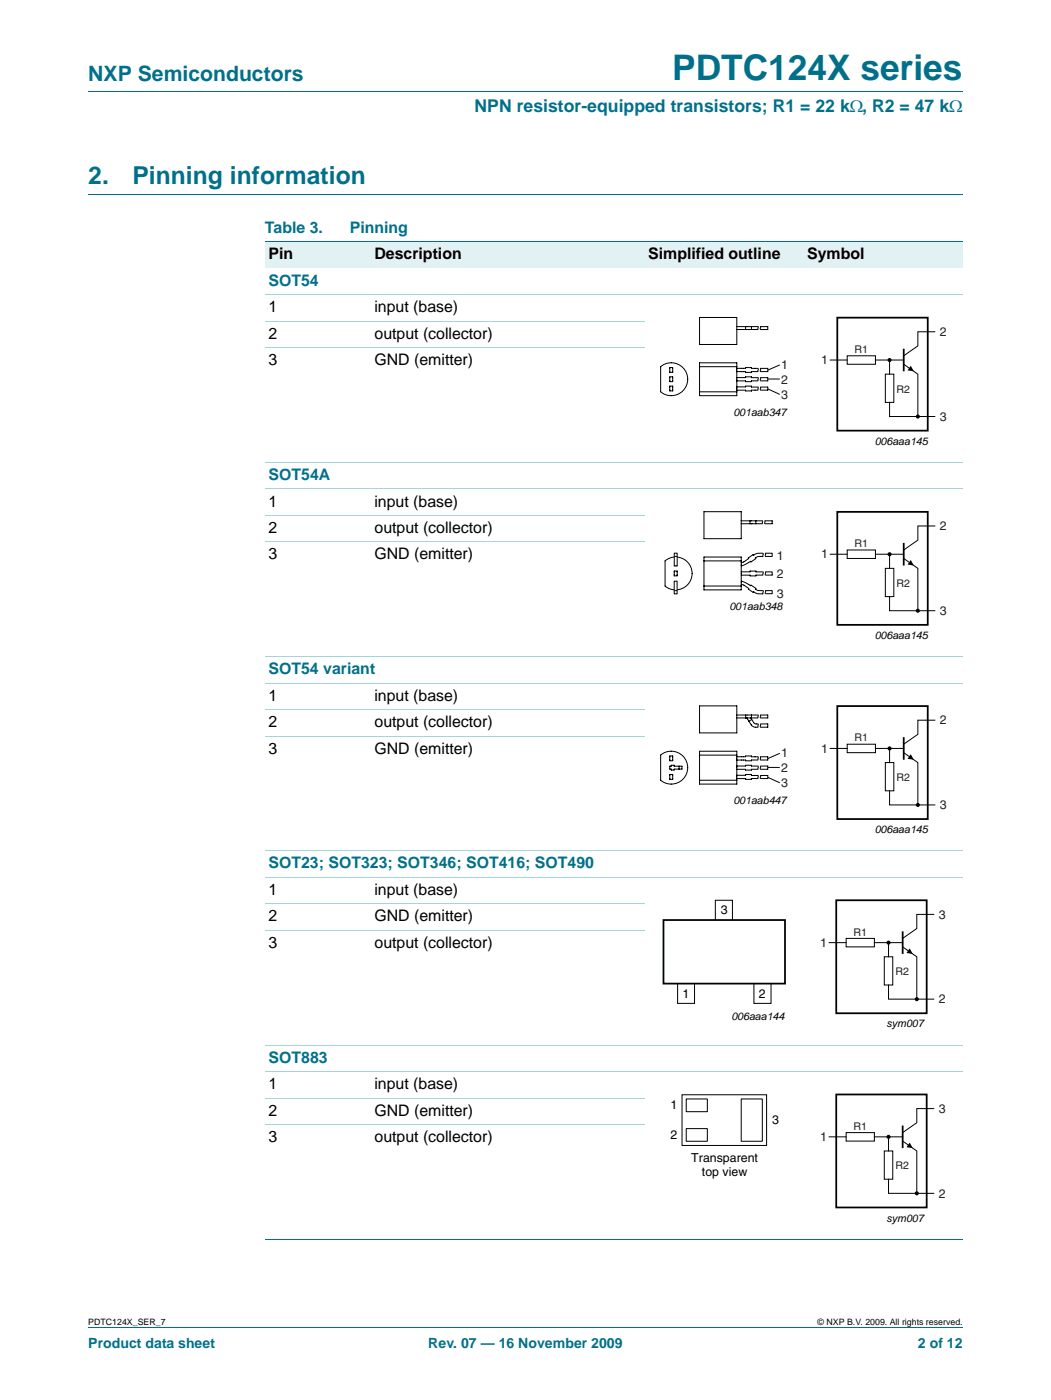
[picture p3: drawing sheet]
<svg xmlns="http://www.w3.org/2000/svg" width="210mm" height="280mm" viewBox="0 0 210 280" stroke-linecap="round" stroke-linejoin="round" font-family="sans-serif">
<path d="M17.6 18.3h174.7M17.6 38.8h174.7M17.6 265.3h174.7" fill="none" stroke="#00708a" stroke-width=".2"/>
<g fill="#e2f1f4">
<path d="M52.9 48.3h21.2v5.3h-21.2z"/>
<path d="M74.1 48.3h44.1v5.3h-44.1z"/>
<path d="M118.2 48.3h42.3v5.3h-42.3z"/>
<path d="M160.5 48.3h31.8v5.3h-31.8z"/>
</g>
<path d="M52.9 48.3h139.4M52.9 247.6h139.4" fill="none" stroke="#00708a" stroke-width=".2"/>
<g fill="none" stroke="#a5d5dc" stroke-width=".2">
<path d="M52.9 58.9h139.4M52.9 64.2h75.9M52.9 69.5h75.9M52.9 92.4h139.4M52.9 97.7h139.4M52.9 103h75.9M52.9 108.3h75.9M52.9 131.2h139.4M52.9 136.5h139.4M52.9 141.8h75.9M52.9 147.1h75.9M52.9 170h139.4"/>
<path d="M52.9 175.3h139.4M52.9 180.6h75.9M52.9 185.9h75.9M52.9 208.8h139.4M52.9 214.1h139.4M52.9 219.4h75.9M52.9 224.7h75.9"/>
</g>
<g fill="none" stroke="#000" stroke-width=".2">
<path d="M131.9 73.3a3.3 3.3 0 0 1 4.5 .2 3.3 3.3 0 0 1 0 4.5 3.3 3.3 0 0 1-4.5 .3zM133.8 73.4h.6v1h-.6zM133.8 75.3h.6v1h-.6zM133.8 77.2h.6v.9h-.6zM139.7 63.4h7.5v5.4h-7.5zM139.7 72.5h7.5v6.6h-7.5zM139.7 73.3h7.5M139.7 78.3h7.5M147.2 73.6l2.9-.1v.1h1.3l.1 .2-.1 .4-1.3 .1v.1l-2.9-.1M147.2 77.3l2.9-.1v.1h1.3l.1 .2-.1 .4-1.3 .1v.1l-2.9-.1M147.2 75.5l2.9-.2v.2h1.3M147.2 65.3h4.2v.1v.4h-4.2"/>
<path d="M148.9 65.3v.5M150.1 65.3v.5M151.4 75.5v.6h-1.3v.2l-2.9-.2M151.8 73.6h1.5v.7l-1.4-.1zM151.9 65.3h1.4v.5h-1.4zM151.9 75.5h1.4v.6h-1.4v-.6M151.9 77.3h1.4v.7l-1.4-.1z"/>
</g>
<g fill="#231f20" stroke="#000" stroke-width=".2">
<path d="M153.3 74l2.4-1.1z"/>
<path d="M153.3 75.7h2.4z"/>
<path d="M153.3 77.7l2.4 1.1z"/>
</g>
<path d="M181.9 73.1l.6 1.1-1.2-.2z" fill="#000"/>
<path d="M167.2 63.5h18.1v22.6h-18.1zM180.5 69.7v4.5" fill="none" stroke="#000" stroke-width=".35"/>
<g fill="none" stroke="#000" stroke-width=".2">
<path d="M165.8 71.9h3.4M169.2 71.1h5.6v1.7h-5.6zM174.8 71.9h5.7M176.8 74.8h1.7v5.6h-1.7zM177.7 71.9v2.9M180.5 72.8l2.8 2v8.4M186.7 66.3h-3.4v2.8l-2.8 2M177.7 80.4v2.8h9M132.8 112.1a3.3 3.3 0 0 1 4.5 .2 3.3 3.3 0 0 1 0 4.5 3.3 3.3 0 0 1-4.5 .3zM134.7 114.1h.5v1h-.5zM134.7 113.1h.5M140.6 102.2h7.4v5.4h-7.4z"/>
<path d="M140.6 111.3h7.4v6.6h-7.4zM140.6 112.1h7.4M140.6 117.1h7.4M148 104.1h4.3v.1v.5h-4.3M148.1 112.4l.5-.1 .9-.7-.1-.1 1-.7 .1 .2 .8-.4h1.1v.6l-1.2 .1-.4 .2 .1 .1-.9 .7-.1-.1-1 .5-.9 .4M148.1 114.3l2.9-.2v.2h1.4v.6M148.1 116.1l.9 .4 .9 .6 .1-.2 1 .7-.1 .1 .3 .2 1.2 .1v.6M148.1 116.8l.5 .1 .9 .7v.1l.9 .7 .1-.2 .8 .4 1.1 .1M149.8 104.1v.6M151 104.1v.6M152.4 114.9h-1.4v.2l-2.9-.2M152.8 104.1h1.4v.6h-1.4z"/>
<path d="M152.8 110.5h1.4v.7h-1.3zM152.9 114.9v-.6h1.3v.6M152.9 118h1.3v.6h-1.3zM152.9 114.9h1.3"/>
</g>
<g fill="#000" stroke="#000" stroke-width=".25">
<circle cx="177.7" cy="71.9" r=".28"/>
<circle cx="183.3" cy="83.2" r=".28"/>
</g>
<path d="M134.7 110.5h.5v2.6h-.5z" fill="#fff" stroke="#000" stroke-width=".2"/>
<path d="M134.7 111.2h.5" fill="none" stroke="#000" stroke-width=".2"/>
<path d="M134.6 116.1h.6v2.6h-.6z" fill="#fff" stroke="#000" stroke-width=".2"/>
<g fill="none" stroke="#000" stroke-width=".2">
<path d="M134.7 118h.5M165.8 110.7h3.4M169.2 109.9h5.6v1.7h-5.6zM174.8 110.7h5.7M176.8 113.6h1.7v5.6h-1.7zM177.7 119.2v2.8h9M177.7 110.7v2.9M180.5 111.6l2.8 2v8.4M186.7 105.1h-3.4v2.8l-2.8 2M131.9 150.9a3.3 3.3 0 0 1 4.5 .2 3.3 3.3 0 0 1 0 4.6 3.3 3.3 0 0 1-4.5 .2zM133.8 153.1h.3v-.2h.5v.2h1.6v.6h-1.6v.2h-.5v-.2h-.3zM133.8 151.1h.6v.9h-.6z"/>
<path d="M133.8 154.8h.6v.9h-.6zM135.6 153.1v.6M139.7 141.1h7.5v5.4h-7.5zM139.7 150.1h7.5v6.6h-7.5zM139.7 150.9h7.5M139.7 155.9h7.5M147.2 151.2l2.9-.1v.1h1.3v.7M147.2 153.1l2.9-.2v.2h1.3v.6M147.2 154.9l2.9-.1v.2h1.3v.6M147.2 142.9h4.2M148.9 142.9v.6M148.9 143.5l.4 .1 .3 .5"/>
<path d="M149.6 144.1a1.54 1.54 0 0 0 1.8 1.2v-.6M149.9 143.5l.8 1 .7 .2M150.1 142.9v.6M150.1 143.8l-.5 .3M151.4 142.9v.6h-4.2M151.4 151.9h-1.3v.1l-2.9-.1M151.4 155.6h-1.3v.1l-2.9-.1M151.4 153.7h-1.3v.2l-2.9-.2M151.9 142.9v.6h1.4v-.6h-1.4M151.9 151.9l-.1-.7h1.5v.7h-1.4M151.9 153.7v-.6h1.4v.6h-1.4M151.9 155.6v-.6h1.4v.6h-1.4"/>
<path d="M151.9 144.7h1.4v.6h-1.4v-.6"/>
</g>
<path d="M181.9 111.9l.6 1.1-1.2-.2z" fill="#000"/>
<path d="M167.2 102.3h18.1v22.6h-18.1zM180.5 108.5v4.5" fill="none" stroke="#000" stroke-width=".35"/>
<g fill="#000" stroke="#000" stroke-width=".25">
<circle cx="177.7" cy="110.7" r=".28"/>
<circle cx="183.3" cy="122" r=".28"/>
</g>
<g fill="#231f20" stroke="#000" stroke-width=".2">
<path d="M153.3 151.6l2.4-1.1z"/>
<path d="M153.3 153.3h2.4z"/>
<path d="M153.3 155.3l2.4 1.1z"/>
</g>
<path d="M181.9 150.7l.6 1.1-1.2-.2zM181.7 189.5l.6 1.1-1.3-.2zM181.7 228.3l.6 1.1-1.3-.2z" fill="#000"/>
<path d="M167.2 141.1h18.1v22.6h-18.1zM180.5 147.3v4.5M167 179.9h18.1v22.6h-18.1zM132.5 183.8h24.3v12.7h-24.3zM180.3 186.1v4.5M167 218.7h18.1v22.6h-18.1zM180.3 224.9v4.5" fill="none" stroke="#000" stroke-width=".35"/>
<g fill="none" stroke="#000" stroke-width=".2">
<path d="M165.8 149.6h3.4M169.2 148.7h5.6v1.7h-5.6zM174.8 149.6h5.7M176.8 152.4h1.7v5.6h-1.7zM177.7 158v2.8h9M177.7 149.6v2.8M180.5 150.4l2.8 2v8.4M186.7 143.9h-3.4v2.8l-2.8 2M135.3 196.5v4h3.4v-4M142.9 183.8v-3.9h3.4v3.9M154 196.5v4h-3.4v-3.9M165.6 188.4h3.4"/>
<path d="M169 187.5h5.6v1.7h-5.6zM174.6 188.4h5.7M176.6 191.2h1.7v5.6h-1.7zM177.5 196.8v2.9h9M177.5 188.4v2.8M180.3 189.2l2.8 2v8.5M186.5 182.7h-3.4v2.8l-2.8 2M136.2 218.8h16.9v10.1h-16.9zM137.1 219.6h4.2v2.5h-4.2zM148 219.6h4.2v8.5h-4.2zM137.1 225.5h4.2v2.6h-4.2zM165.6 227.2h3.4"/>
<path d="M169 226.3h5.6v1.7h-5.6zM174.6 227.2h5.7M176.6 230h1.7v5.6h-1.7zM177.5 235.6v2.9h9M177.5 227.2v2.8M180.3 228l2.8 2v8.5M186.5 221.5h-3.4v2.8l-2.8 2"/>
</g>
<g fill="#000" stroke="#000" stroke-width=".25">
<circle cx="177.7" cy="149.6" r=".28"/>
<circle cx="183.3" cy="160.8" r=".28"/>
<circle cx="177.5" cy="188.4" r=".28"/>
<circle cx="183.1" cy="199.7" r=".28"/>
<circle cx="177.5" cy="227.2" r=".28"/>
<circle cx="183.1" cy="238.5" r=".28"/>
</g>
<text font-size="7" fill="#00708a" x="134.3" y="16">PDTC124X series</text>
<g font-size="4.9" fill="#00708a">
<text x="17.6" y="36.8">2.</text>
<text x="26.5" y="36.8">Pinning information</text>
</g>
<text font-size="4.2" fill="#00708a" x="17.6" y="16.2">NXP Semiconductors</text>
<text font-size="3.5" fill="#00708a" x="94.8" y="22.4">NPN resistor-equipped transistors; R1 = 22 kΩ, R2 = 47 kΩ</text>
<g font-size="3.2" fill="#00708a">
<text x="52.9" y="46.5">Table 3.</text>
<text x="69.9" y="46.5">Pinning</text>
<text x="53.6" y="57.1">SOT54</text>
<text x="53.6" y="95.9">SOT54A</text>
<text x="53.6" y="134.7">SOT54 variant</text>
<text x="53.6" y="173.5">SOT23; SOT323; SOT346; SOT416; SOT490</text>
<text x="53.6" y="212.4">SOT883</text>
</g>
<g font-size="3.2">
<text x="53.6" y="51.8">Pin</text>
<text x="74.8" y="51.8">Description</text>
<text x="129.5" y="51.8">Simplified outline</text>
<text x="161.2" y="51.8">Symbol</text>
<text x="53.6" y="62.4">1</text>
<text x="74.8" y="62.4">input (base)</text>
<text x="53.6" y="67.7">2</text>
<text x="74.8" y="67.7">output (collector)</text>
<text x="53.6" y="73">3</text>
<text x="74.8" y="73">GND (emitter)</text>
<text x="53.6" y="101.2">1</text>
<text x="74.8" y="101.2">input (base)</text>
<text x="53.6" y="106.5">2</text>
<text x="74.8" y="106.5">output (collector)</text>
<text x="53.6" y="111.8">3</text>
<text x="74.8" y="111.8">GND (emitter)</text>
<text x="53.6" y="140">1</text>
<text x="74.8" y="140">input (base)</text>
<text x="53.6" y="145.3">2</text>
<text x="74.8" y="145.3">output (collector)</text>
<text x="53.6" y="150.6">3</text>
<text x="74.8" y="150.6">GND (emitter)</text>
<text x="53.6" y="178.8">1</text>
<text x="74.8" y="178.8">input (base)</text>
<text x="53.6" y="184.1">2</text>
<text x="74.8" y="184.1">GND (emitter)</text>
<text x="53.6" y="189.4">3</text>
<text x="74.8" y="189.4">output (collector)</text>
<text x="53.6" y="217.7">1</text>
<text x="74.8" y="217.7">input (base)</text>
<text x="53.6" y="222.9">2</text>
<text x="74.8" y="222.9">GND (emitter)</text>
<text x="53.6" y="228.2">3</text>
<text x="74.8" y="228.2">output (collector)</text>
</g>
<g font-size="2.8" fill="#00708a">
<text x="17.6" y="269.3">Product data sheet</text>
<text x="85.5" y="269.3">Rev. 07 — 16 November 2009</text>
<text x="183.3" y="269.3">2 of 12</text>
</g>
<g font-size="2.5" fill="#231f20">
<text x="187.7" y="67.1">2</text>
<text x="156" y="73.7">1</text>
<text x="156" y="76.7">2</text>
<text x="164" y="72.8">1</text>
<text x="156" y="79.7">3</text>
<text x="187.7" y="84.1">3</text>
<text x="187.7" y="106">2</text>
<text x="155.2" y="111.9">1</text>
<text x="164" y="111.6">1</text>
<text x="155.1" y="119.4">3</text>
<text x="155.2" y="115.6">2</text>
<text x="187.7" y="122.9">3</text>
<text x="187.7" y="144.8">2</text>
<text x="156" y="151.3">1</text>
<text x="156" y="154.4">2</text>
<text x="164" y="150.4">1</text>
<text x="156" y="157.3">3</text>
<text x="187.7" y="161.7">3</text>
<text x="187.5" y="183.6">3</text>
<text x="163.8" y="189.2">1</text>
<text x="187.5" y="200.5">2</text>
<text x="187.5" y="222.4">3</text>
<text x="163.8" y="228">1</text>
<text x="187.5" y="239.3">2</text>
</g>
<g font-size="2.5">
<text x="144" y="182.7">3</text>
<text x="136.3" y="199.4">1</text>
<text x="151.6" y="199.4">2</text>
<text x="133.9" y="221.7">1</text>
<text x="133.9" y="227.7">2</text>
<text x="154.2" y="224.7">3</text>
<text x="138.1" y="232.3">Transparent</text>
<text x="140.2" y="234.9">top view</text>
</g>
<g font-size="2.1" fill="#231f20">
<text x="170.7" y="70.5">R1</text>
<text x="179.1" y="78.4">R2</text>
<text x="170.7" y="109.3">R1</text>
<text x="179.1" y="117.2">R2</text>
<text x="170.7" y="148.1">R1</text>
<text x="179.1" y="156">R2</text>
<text x="170.5" y="187">R1</text>
<text x="178.9" y="194.9">R2</text>
<text x="170.5" y="225.8">R1</text>
<text x="178.9" y="233.7">R2</text>
</g>
<g font-size="2.1">
<text x="146.5" y="83.1">001aab347</text>
<text x="174.7" y="88.9">006aaa145</text>
<text x="145.7" y="121.9">001aab348</text>
<text x="174.7" y="127.7">006aaa145</text>
<text x="146.5" y="160.7">001aab447</text>
<text x="174.7" y="166.5">006aaa145</text>
<text x="146.1" y="203.9">006aaa144</text>
<text x="177.1" y="205.3">sym007</text>
<text x="177.1" y="244.1">sym007</text>
</g>
<g font-size="1.8">
<text x="17.6" y="264.7">PDTC124X_SER_7</text>
<text x="163.3" y="264.7">© NXP B.V. 2009. All rights reserved.</text>
</g>
</svg>
